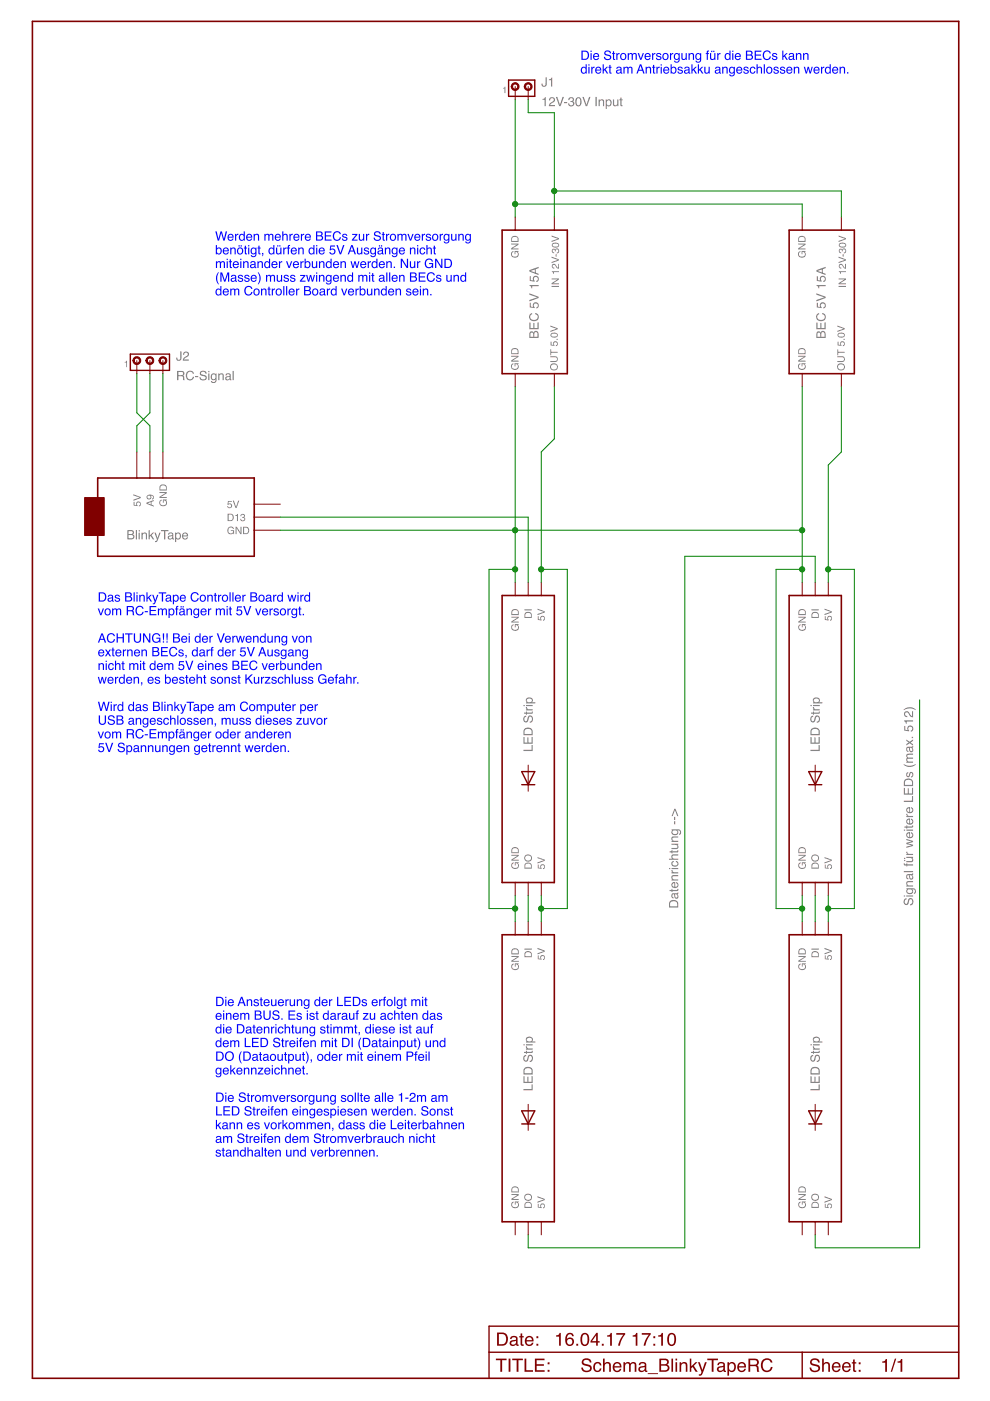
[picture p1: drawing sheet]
<?xml version="1.0" encoding="utf-8"?>
<!DOCTYPE eagle SYSTEM "eagle.dtd">
<eagle version="7.3.0">
<drawing>
<settings>
<setting alwaysvectorfont="no"/>
<setting verticaltext="up"/>
</settings>
<grid distance="0.1" unitdist="inch" unit="inch" style="lines" multiple="1" display="no" altdistance="0.01" altunitdist="inch" altunit="inch"/>
<schematic xreflabel="%F%N/%S.%C%R" xrefpart="/%S.%C%R">
<libraries>
<library name="con-amp">
<symbols>
<symbol name="MTA-1_2">
<wire x1="-1.27" y1="1.27" x2="-1.27" y2="-1.905" width="0.254" layer="94"/>
<wire x1="3.81" y1="-1.905" x2="-1.27" y2="-1.905" width="0.254" layer="94"/>
<wire x1="3.81" y1="-1.905" x2="3.81" y2="1.27" width="0.254" layer="94"/>
<wire x1="-1.27" y1="1.27" x2="3.81" y2="1.27" width="0.254" layer="94"/>
<circle x="0" y="0" radius="0.635" width="0.254" layer="94"/>
<circle x="2.54" y="0" radius="0.635" width="0.254" layer="94"/>
<text x="5.08" y="0" size="1.778" layer="95">&gt;NAME</text>
<text x="5.08" y="-3.81" size="1.778" layer="96">&gt;VALUE</text>
<text x="-2.54" y="-1.27" size="1.27" layer="95">1</text>
<pin name="1" x="0" y="-2.54" visible="off" length="short" direction="pas" rot="R90"/>
<pin name="2" x="2.54" y="-2.54" visible="off" length="short" direction="pas" rot="R90"/>
</symbol>
<symbol name="MTA-1_3">
<wire x1="-3.81" y1="1.27" x2="-3.81" y2="-1.905" width="0.254" layer="94"/>
<wire x1="3.81" y1="-1.905" x2="-3.81" y2="-1.905" width="0.254" layer="94"/>
<wire x1="3.81" y1="-1.905" x2="3.81" y2="1.27" width="0.254" layer="94"/>
<wire x1="-3.81" y1="1.27" x2="3.81" y2="1.27" width="0.254" layer="94"/>
<circle x="-2.54" y="0" radius="0.635" width="0.254" layer="94"/>
<circle x="0" y="0" radius="0.635" width="0.254" layer="94"/>
<circle x="2.54" y="0" radius="0.635" width="0.254" layer="94"/>
<text x="5.08" y="0" size="1.778" layer="95">&gt;NAME</text>
<text x="5.08" y="-3.81" size="1.778" layer="96">&gt;VALUE</text>
<text x="-5.08" y="-1.27" size="1.27" layer="95">1</text>
<pin name="1" x="-2.54" y="-2.54" visible="off" length="short" direction="pas" rot="R90"/>
<pin name="3" x="2.54" y="-2.54" visible="off" length="short" direction="pas" rot="R90"/>
<pin name="2" x="0" y="-2.54" visible="off" length="short" direction="pas" rot="R90"/>
</symbol>
</symbols>
<devicesets>
<deviceset name="350428-1" prefix="J">
<gates>
<gate name="G$1" symbol="MTA-1_2" x="0" y="0"/>
</gates>
<devices>
<device name="" package="350428-1">
<connects>
<connect gate="G$1" pin="1" pad="1"/>
<connect gate="G$1" pin="2" pad="2"/>
</connects>
<technologies>
<technology name=""/>
</technologies>
</device>
</devices>
</deviceset>
<deviceset name="350429-1" prefix="J">
<gates>
<gate name="G$1" symbol="MTA-1_3" x="0" y="0"/>
</gates>
<devices>
<device name="" package="350429-1">
<connects>
<connect gate="G$1" pin="1" pad="1"/>
<connect gate="G$1" pin="2" pad="2"/>
<connect gate="G$1" pin="3" pad="3"/>
</connects>
<technologies>
<technology name=""/>
</technologies>
</device>
</devices>
</deviceset>
</devicesets>
</library>
<library name="docu-dummy">
<symbols>
<symbol name="DIODE">
<wire x1="-1.27" y1="-1.27" x2="1.27" y2="0" width="0.254" layer="94"/>
<wire x1="1.27" y1="0" x2="-1.27" y2="1.27" width="0.254" layer="94"/>
<wire x1="1.27" y1="1.27" x2="1.27" y2="0" width="0.254" layer="94"/>
<wire x1="-1.27" y1="1.27" x2="-1.27" y2="-1.27" width="0.254" layer="94"/>
<wire x1="1.27" y1="0" x2="1.27" y2="-1.27" width="0.254" layer="94"/>
<wire x1="-2.54" y1="0" x2="2.54" y2="0" width="0.1524" layer="94"/>
</symbol>
</symbols>
<devicesets>
<deviceset name="DIODE" prefix="D">
<gates>
<gate name="G$1" symbol="DIODE" x="0" y="0"/>
</gates>
<devices>
<device name="">
<technologies>
<technology name=""/>
</technologies>
</device>
</devices>
</deviceset>
</devicesets>
</library>
<library name="frames">
<symbols>
<symbol name="DOCSMAL">
<wire x1="88.9" y1="0" x2="88.9" y2="5.08" width="0.254" layer="94"/>
<wire x1="88.9" y1="5.08" x2="149.86" y2="5.08" width="0.254" layer="94"/>
<wire x1="149.86" y1="5.08" x2="149.86" y2="0" width="0.254" layer="94"/>
<wire x1="149.86" y1="5.08" x2="180.34" y2="5.08" width="0.254" layer="94"/>
<wire x1="88.9" y1="5.08" x2="88.9" y2="10.16" width="0.254" layer="94"/>
<wire x1="88.9" y1="10.16" x2="180.34" y2="10.16" width="0.254" layer="94"/>
<text x="90.17" y="6.35" size="2.54" layer="94">Date:</text>
<text x="101.6" y="6.35" size="2.54" layer="94">&gt;LAST_DATE_TIME</text>
<text x="151.13" y="1.27" size="2.54" layer="94">Sheet:</text>
<text x="165.1" y="1.27" size="2.54" layer="94">&gt;SHEET</text>
<text x="90.17" y="1.27" size="2.54" layer="94">TITLE:</text>
<text x="106.68" y="1.27" size="2.54" layer="94">&gt;DRAWING_NAME</text>
<frame x1="0" y1="0" x2="180.34" y2="264.16" columns="4" rows="4" layer="94" border-left="no" border-top="no" border-right="no" border-bottom="no"/>
</symbol>
</symbols>
<devicesets>
<deviceset name="A4-SMALL-DOCFIELD" prefix="FRAME" uservalue="yes">
<gates>
<gate name="/1" symbol="DOCSMAL" x="0" y="0"/>
</gates>
<devices>
<device name="">
<technologies>
<technology name=""/>
</technologies>
</device>
</devices>
</deviceset>
</devicesets>
</library>
</libraries>
<attributes>
</attributes>
<variantdefs>
</variantdefs>
<classes>
<class number="0" name="default" width="0" drill="0">
</class>
</classes>
<parts>
<part name="J1" library="con-amp" deviceset="350428-1" device="" value="12V-30V Input"/>
<part name="J2" library="con-amp" deviceset="350429-1" device="" value="RC-Signal"/>
<part name="D2" library="docu-dummy" deviceset="DIODE" device=""/>
<part name="D1" library="docu-dummy" deviceset="DIODE" device=""/>
<part name="D3" library="docu-dummy" deviceset="DIODE" device=""/>
<part name="D4" library="docu-dummy" deviceset="DIODE" device=""/>
<part name="FRAME1" library="frames" deviceset="A4-SMALL-DOCFIELD" device=""/>
</parts>
<sheets>
<sheet>
<plain>
<wire x1="-30.48" y1="35.56" x2="-22.86" y2="35.56" width="0.3048" layer="94"/>
<wire x1="-22.86" y1="35.56" x2="-20.32" y2="35.56" width="0.3048" layer="94"/>
<wire x1="-20.32" y1="35.56" x2="-17.78" y2="35.56" width="0.3048" layer="94"/>
<wire x1="-17.78" y1="35.56" x2="0" y2="35.56" width="0.3048" layer="94"/>
<wire x1="0" y1="35.56" x2="0" y2="30.48" width="0.3048" layer="94"/>
<wire x1="0" y1="30.48" x2="0" y2="27.94" width="0.3048" layer="94"/>
<wire x1="0" y1="27.94" x2="0" y2="25.4" width="0.3048" layer="94"/>
<wire x1="0" y1="25.4" x2="0" y2="20.32" width="0.3048" layer="94"/>
<wire x1="0" y1="20.32" x2="-30.48" y2="20.32" width="0.3048" layer="94"/>
<wire x1="-30.48" y1="20.32" x2="-30.48" y2="35.56" width="0.3048" layer="94"/>
<rectangle x1="-33.02" y1="24.384" x2="-29.21" y2="31.75" layer="94"/>
<wire x1="0" y1="30.48" x2="5.08" y2="30.48" width="0.1524" layer="94"/>
<wire x1="0" y1="27.94" x2="5.08" y2="27.94" width="0.1524" layer="94"/>
<wire x1="0" y1="25.4" x2="5.08" y2="25.4" width="0.1524" layer="94"/>
<wire x1="-22.86" y1="35.56" x2="-22.86" y2="40.64" width="0.1524" layer="94"/>
<wire x1="-20.32" y1="35.56" x2="-20.32" y2="40.64" width="0.1524" layer="94"/>
<wire x1="-17.78" y1="35.56" x2="-17.78" y2="40.64" width="0.1524" layer="94"/>
<text x="-5.334" y="29.718" size="1.4224" layer="96">5V</text>
<text x="-5.334" y="27.178" size="1.4224" layer="96">D13</text>
<text x="-5.334" y="24.638" size="1.4224" layer="96">GND</text>
<text x="-17.018" y="29.972" size="1.4224" layer="96" rot="R90">GND</text>
<text x="-22.098" y="29.972" size="1.4224" layer="96" rot="R90">5V</text>
<text x="-19.558" y="29.972" size="1.4224" layer="96" rot="R90">A9</text>
<text x="-24.892" y="23.622" size="1.778" layer="95">BlinkyTape</text>
<wire x1="60.96" y1="83.82" x2="60.96" y2="55.88" width="0.3048" layer="94"/>
<wire x1="60.96" y1="55.88" x2="58.42" y2="55.88" width="0.3048" layer="94"/>
<wire x1="58.42" y1="55.88" x2="50.8" y2="55.88" width="0.3048" layer="94"/>
<wire x1="50.8" y1="55.88" x2="48.26" y2="55.88" width="0.3048" layer="94"/>
<wire x1="48.26" y1="55.88" x2="48.26" y2="83.82" width="0.3048" layer="94"/>
<wire x1="48.26" y1="83.82" x2="50.8" y2="83.82" width="0.3048" layer="94"/>
<wire x1="50.8" y1="83.82" x2="58.42" y2="83.82" width="0.3048" layer="94"/>
<wire x1="58.42" y1="83.82" x2="60.96" y2="83.82" width="0.3048" layer="94"/>
<wire x1="58.42" y1="83.82" x2="58.42" y2="86.36" width="0.1524" layer="94"/>
<wire x1="50.8" y1="83.82" x2="50.8" y2="86.36" width="0.1524" layer="94"/>
<wire x1="58.42" y1="55.88" x2="58.42" y2="53.34" width="0.1524" layer="94"/>
<wire x1="50.8" y1="55.88" x2="50.8" y2="53.34" width="0.1524" layer="94"/>
<text x="57.912" y="82.804" size="1.4224" layer="96" rot="R270">IN 12V-30V</text>
<text x="57.658" y="65.278" size="1.4224" layer="96" rot="R270">OUT 5.0V</text>
<text x="50.038" y="60.96" size="1.4224" layer="96" rot="R270">GND</text>
<text x="50.038" y="82.804" size="1.4224" layer="96" rot="R270">GND</text>
<text x="53.594" y="76.708" size="1.778" layer="96" rot="R270">BEC 5V 15A</text>
<wire x1="116.84" y1="83.82" x2="116.84" y2="55.88" width="0.3048" layer="94"/>
<wire x1="116.84" y1="55.88" x2="114.3" y2="55.88" width="0.3048" layer="94"/>
<wire x1="114.3" y1="55.88" x2="106.68" y2="55.88" width="0.3048" layer="94"/>
<wire x1="106.68" y1="55.88" x2="104.14" y2="55.88" width="0.3048" layer="94"/>
<wire x1="104.14" y1="55.88" x2="104.14" y2="83.82" width="0.3048" layer="94"/>
<wire x1="104.14" y1="83.82" x2="106.68" y2="83.82" width="0.3048" layer="94"/>
<wire x1="106.68" y1="83.82" x2="114.3" y2="83.82" width="0.3048" layer="94"/>
<wire x1="114.3" y1="83.82" x2="116.84" y2="83.82" width="0.3048" layer="94"/>
<wire x1="114.3" y1="83.82" x2="114.3" y2="86.36" width="0.1524" layer="94"/>
<wire x1="106.68" y1="83.82" x2="106.68" y2="86.36" width="0.1524" layer="94"/>
<wire x1="114.3" y1="55.88" x2="114.3" y2="53.34" width="0.1524" layer="94"/>
<wire x1="106.68" y1="55.88" x2="106.68" y2="53.34" width="0.1524" layer="94"/>
<text x="113.792" y="82.804" size="1.4224" layer="96" rot="R270">IN 12V-30V</text>
<text x="113.538" y="65.278" size="1.4224" layer="96" rot="R270">OUT 5.0V</text>
<text x="105.918" y="60.96" size="1.4224" layer="96" rot="R270">GND</text>
<text x="105.918" y="82.804" size="1.4224" layer="96" rot="R270">GND</text>
<text x="109.474" y="76.708" size="1.778" layer="96" rot="R270">BEC 5V 15A</text>
<text x="128.27" y="-47.752" size="1.778" layer="97" rot="R90">Signal für weitere LEDs (max. 512)</text>
<text x="-30.48" y="-17.78" size="1.778" layer="105">Das BlinkyTape Controller Board wird
vom RC-Empfänger mit 5V versorgt.

ACHTUNG!! Bei der Verwendung von
externen BECs, darf der 5V Ausgang
nicht mit dem 5V eines BEC verbunden
werden, es besteht sonst Kurzschluss Gefahr.

Wird das BlinkyTape am Computer per
USB angeschlossen, muss dieses zuvor
vom RC-Empfänger oder anderen 
5V Spannungen getrennt werden.</text>
<text x="-7.62" y="71.12" size="1.778" layer="105">Werden mehrere BECs zur Stromversorgung
benötigt, dürfen die 5V Ausgänge nicht
miteinander verbunden werden. Nur GND
(Masse) muss zwingend mit allen BECs und
dem Controller Board verbunden sein.</text>
<text x="63.5" y="114.3" size="1.778" layer="105">Die Stromversorgung für die BECs kann
direkt am Antriebsakku angeschlossen werden.</text>
<text x="-7.62" y="-96.52" size="1.778" layer="105">Die Ansteuerung der LEDs erfolgt mit
einem BUS. Es ist darauf zu achten das
die Datenrichtung stimmt, diese ist auf
dem LED Streifen mit DI (Datainput) und
DO (Dataoutput), oder mit einem Pfeil
gekennzeichnet.

Die Stromversorgung sollte alle 1-2m am
LED Streifen eingespiesen werden. Sonst
kann es vorkommen, dass die Leiterbahnen
am Streifen dem Stromverbrauch nicht
standhalten und verbrennen.</text>
<text x="82.55" y="-48.26" size="1.778" layer="97" rot="R90">Datenrichtung --&gt;</text>
<wire x1="48.26" y1="12.7" x2="50.8" y2="12.7" width="0.3048" layer="94"/>
<wire x1="50.8" y1="12.7" x2="53.34" y2="12.7" width="0.3048" layer="94"/>
<wire x1="53.34" y1="12.7" x2="55.88" y2="12.7" width="0.3048" layer="94"/>
<wire x1="55.88" y1="12.7" x2="58.42" y2="12.7" width="0.3048" layer="94"/>
<wire x1="58.42" y1="12.7" x2="58.42" y2="-43.18" width="0.3048" layer="94"/>
<wire x1="58.42" y1="-43.18" x2="55.88" y2="-43.18" width="0.3048" layer="94"/>
<wire x1="55.88" y1="-43.18" x2="53.34" y2="-43.18" width="0.3048" layer="94"/>
<wire x1="53.34" y1="-43.18" x2="50.8" y2="-43.18" width="0.3048" layer="94"/>
<wire x1="50.8" y1="-43.18" x2="48.26" y2="-43.18" width="0.3048" layer="94"/>
<wire x1="48.26" y1="-43.18" x2="48.26" y2="12.7" width="0.3048" layer="94"/>
<wire x1="50.8" y1="12.7" x2="50.8" y2="15.24" width="0.1524" layer="94"/>
<wire x1="53.34" y1="12.7" x2="53.34" y2="15.24" width="0.1524" layer="94"/>
<wire x1="55.88" y1="12.7" x2="55.88" y2="15.24" width="0.1524" layer="94"/>
<wire x1="50.8" y1="-43.18" x2="50.8" y2="-45.72" width="0.1524" layer="94"/>
<wire x1="53.34" y1="-43.18" x2="53.34" y2="-45.72" width="0.1524" layer="94"/>
<wire x1="55.88" y1="-43.18" x2="55.88" y2="-45.72" width="0.1524" layer="94"/>
<text x="50.8" y="10.16" size="1.4224" layer="96" rot="R90" align="center-right">GND</text>
<text x="50.8" y="-40.64" size="1.4224" layer="96" rot="R90" align="center-left">GND</text>
<text x="55.88" y="-40.64" size="1.4224" layer="96" rot="R90" align="center-left">5V</text>
<text x="55.88" y="10.16" size="1.4224" layer="96" rot="R90" align="center-right">5V</text>
<text x="53.34" y="10.16" size="1.4224" layer="96" rot="R90" align="center-right">DI</text>
<text x="53.34" y="-40.64" size="1.4224" layer="96" rot="R90" align="center-left">DO</text>
<text x="53.34" y="-17.78" size="1.778" layer="96" rot="R90" align="center-left">LED Strip</text>
<wire x1="104.14" y1="12.7" x2="106.68" y2="12.7" width="0.3048" layer="94"/>
<wire x1="106.68" y1="12.7" x2="109.22" y2="12.7" width="0.3048" layer="94"/>
<wire x1="109.22" y1="12.7" x2="111.76" y2="12.7" width="0.3048" layer="94"/>
<wire x1="111.76" y1="12.7" x2="114.3" y2="12.7" width="0.3048" layer="94"/>
<wire x1="114.3" y1="12.7" x2="114.3" y2="-43.18" width="0.3048" layer="94"/>
<wire x1="114.3" y1="-43.18" x2="111.76" y2="-43.18" width="0.3048" layer="94"/>
<wire x1="111.76" y1="-43.18" x2="109.22" y2="-43.18" width="0.3048" layer="94"/>
<wire x1="109.22" y1="-43.18" x2="106.68" y2="-43.18" width="0.3048" layer="94"/>
<wire x1="106.68" y1="-43.18" x2="104.14" y2="-43.18" width="0.3048" layer="94"/>
<wire x1="104.14" y1="-43.18" x2="104.14" y2="12.7" width="0.3048" layer="94"/>
<wire x1="106.68" y1="12.7" x2="106.68" y2="15.24" width="0.1524" layer="94"/>
<wire x1="109.22" y1="12.7" x2="109.22" y2="15.24" width="0.1524" layer="94"/>
<wire x1="111.76" y1="12.7" x2="111.76" y2="15.24" width="0.1524" layer="94"/>
<wire x1="106.68" y1="-43.18" x2="106.68" y2="-45.72" width="0.1524" layer="94"/>
<wire x1="109.22" y1="-43.18" x2="109.22" y2="-45.72" width="0.1524" layer="94"/>
<wire x1="111.76" y1="-43.18" x2="111.76" y2="-45.72" width="0.1524" layer="94"/>
<text x="106.68" y="10.16" size="1.4224" layer="96" rot="R90" align="center-right">GND</text>
<text x="106.68" y="-40.64" size="1.4224" layer="96" rot="R90" align="center-left">GND</text>
<text x="111.76" y="-40.64" size="1.4224" layer="96" rot="R90" align="center-left">5V</text>
<text x="111.76" y="10.16" size="1.4224" layer="96" rot="R90" align="center-right">5V</text>
<text x="109.22" y="10.16" size="1.4224" layer="96" rot="R90" align="center-right">DI</text>
<text x="109.22" y="-40.64" size="1.4224" layer="96" rot="R90" align="center-left">DO</text>
<text x="109.22" y="-17.78" size="1.778" layer="96" rot="R90" align="center-left">LED Strip</text>
<wire x1="48.26" y1="-53.34" x2="50.8" y2="-53.34" width="0.3048" layer="94"/>
<wire x1="50.8" y1="-53.34" x2="53.34" y2="-53.34" width="0.3048" layer="94"/>
<wire x1="53.34" y1="-53.34" x2="55.88" y2="-53.34" width="0.3048" layer="94"/>
<wire x1="55.88" y1="-53.34" x2="58.42" y2="-53.34" width="0.3048" layer="94"/>
<wire x1="58.42" y1="-53.34" x2="58.42" y2="-109.22" width="0.3048" layer="94"/>
<wire x1="58.42" y1="-109.22" x2="55.88" y2="-109.22" width="0.3048" layer="94"/>
<wire x1="55.88" y1="-109.22" x2="53.34" y2="-109.22" width="0.3048" layer="94"/>
<wire x1="53.34" y1="-109.22" x2="50.8" y2="-109.22" width="0.3048" layer="94"/>
<wire x1="50.8" y1="-109.22" x2="48.26" y2="-109.22" width="0.3048" layer="94"/>
<wire x1="48.26" y1="-109.22" x2="48.26" y2="-53.34" width="0.3048" layer="94"/>
<wire x1="50.8" y1="-53.34" x2="50.8" y2="-50.8" width="0.1524" layer="94"/>
<wire x1="53.34" y1="-53.34" x2="53.34" y2="-50.8" width="0.1524" layer="94"/>
<wire x1="55.88" y1="-53.34" x2="55.88" y2="-50.8" width="0.1524" layer="94"/>
<wire x1="50.8" y1="-109.22" x2="50.8" y2="-111.76" width="0.1524" layer="94"/>
<wire x1="53.34" y1="-109.22" x2="53.34" y2="-111.76" width="0.1524" layer="94"/>
<wire x1="55.88" y1="-109.22" x2="55.88" y2="-111.76" width="0.1524" layer="94"/>
<text x="50.8" y="-55.88" size="1.4224" layer="96" rot="R90" align="center-right">GND</text>
<text x="50.8" y="-106.68" size="1.4224" layer="96" rot="R90" align="center-left">GND</text>
<text x="55.88" y="-106.68" size="1.4224" layer="96" rot="R90" align="center-left">5V</text>
<text x="55.88" y="-55.88" size="1.4224" layer="96" rot="R90" align="center-right">5V</text>
<text x="53.34" y="-55.88" size="1.4224" layer="96" rot="R90" align="center-right">DI</text>
<text x="53.34" y="-106.68" size="1.4224" layer="96" rot="R90" align="center-left">DO</text>
<text x="53.34" y="-83.82" size="1.778" layer="96" rot="R90" align="center-left">LED Strip</text>
<wire x1="104.14" y1="-53.34" x2="106.68" y2="-53.34" width="0.3048" layer="94"/>
<wire x1="106.68" y1="-53.34" x2="109.22" y2="-53.34" width="0.3048" layer="94"/>
<wire x1="109.22" y1="-53.34" x2="111.76" y2="-53.34" width="0.3048" layer="94"/>
<wire x1="111.76" y1="-53.34" x2="114.3" y2="-53.34" width="0.3048" layer="94"/>
<wire x1="114.3" y1="-53.34" x2="114.3" y2="-109.22" width="0.3048" layer="94"/>
<wire x1="114.3" y1="-109.22" x2="111.76" y2="-109.22" width="0.3048" layer="94"/>
<wire x1="111.76" y1="-109.22" x2="109.22" y2="-109.22" width="0.3048" layer="94"/>
<wire x1="109.22" y1="-109.22" x2="106.68" y2="-109.22" width="0.3048" layer="94"/>
<wire x1="106.68" y1="-109.22" x2="104.14" y2="-109.22" width="0.3048" layer="94"/>
<wire x1="104.14" y1="-109.22" x2="104.14" y2="-53.34" width="0.3048" layer="94"/>
<wire x1="106.68" y1="-53.34" x2="106.68" y2="-50.8" width="0.1524" layer="94"/>
<wire x1="109.22" y1="-53.34" x2="109.22" y2="-50.8" width="0.1524" layer="94"/>
<wire x1="111.76" y1="-53.34" x2="111.76" y2="-50.8" width="0.1524" layer="94"/>
<wire x1="106.68" y1="-109.22" x2="106.68" y2="-111.76" width="0.1524" layer="94"/>
<wire x1="109.22" y1="-109.22" x2="109.22" y2="-111.76" width="0.1524" layer="94"/>
<wire x1="111.76" y1="-109.22" x2="111.76" y2="-111.76" width="0.1524" layer="94"/>
<text x="106.68" y="-55.88" size="1.4224" layer="96" rot="R90" align="center-right">GND</text>
<text x="106.68" y="-106.68" size="1.4224" layer="96" rot="R90" align="center-left">GND</text>
<text x="111.76" y="-106.68" size="1.4224" layer="96" rot="R90" align="center-left">5V</text>
<text x="111.76" y="-55.88" size="1.4224" layer="96" rot="R90" align="center-right">5V</text>
<text x="109.22" y="-55.88" size="1.4224" layer="96" rot="R90" align="center-right">DI</text>
<text x="109.22" y="-106.68" size="1.4224" layer="96" rot="R90" align="center-left">DO</text>
<text x="109.22" y="-83.82" size="1.778" layer="96" rot="R90" align="center-left">LED Strip</text>
</plain>
<instances>
<instance part="J1" gate="G$1" x="50.8" y="111.76"/>
<instance part="J2" gate="G$1" x="-20.32" y="58.42"/>
<instance part="D2" gate="G$1" x="53.34" y="-22.86" rot="R270"/>
<instance part="D1" gate="G$1" x="109.22" y="-22.86" rot="R270"/>
<instance part="D3" gate="G$1" x="53.34" y="-88.9" rot="R270"/>
<instance part="D4" gate="G$1" x="109.22" y="-88.9" rot="R270"/>
<instance part="FRAME1" gate="/1" x="-43.18" y="-139.7"/>
</instances>
<busses>
</busses>
<nets>
<net name="N$6" class="0">
<segment>
<wire x1="-22.86" y1="40.64" x2="-22.86" y2="45.72" width="0.1524" layer="91"/>
<wire x1="-22.86" y1="45.72" x2="-20.32" y2="48.26" width="0.1524" layer="91"/>
<pinref part="J2" gate="G$1" pin="2"/>
<wire x1="-20.32" y1="48.26" x2="-20.32" y2="55.88" width="0.1524" layer="91"/>
</segment>
</net>
<net name="N$7" class="0">
<segment>
<wire x1="-20.32" y1="40.64" x2="-20.32" y2="45.72" width="0.1524" layer="91"/>
<wire x1="-20.32" y1="45.72" x2="-22.86" y2="48.26" width="0.1524" layer="91"/>
<pinref part="J2" gate="G$1" pin="1"/>
<wire x1="-22.86" y1="48.26" x2="-22.86" y2="55.88" width="0.1524" layer="91"/>
</segment>
</net>
<net name="N$8" class="0">
<segment>
<pinref part="J2" gate="G$1" pin="3"/>
<wire x1="-17.78" y1="55.88" x2="-17.78" y2="40.64" width="0.1524" layer="91"/>
</segment>
</net>
<net name="N$4" class="0">
<segment>
<pinref part="J1" gate="G$1" pin="1"/>
<wire x1="50.8" y1="86.36" x2="50.8" y2="88.9" width="0.1524" layer="91"/>
<wire x1="50.8" y1="88.9" x2="50.8" y2="109.22" width="0.1524" layer="91"/>
<wire x1="106.68" y1="86.36" x2="106.68" y2="88.9" width="0.1524" layer="91"/>
<wire x1="106.68" y1="88.9" x2="50.8" y2="88.9" width="0.1524" layer="91"/>
<junction x="50.8" y="88.9"/>
</segment>
</net>
<net name="N$9" class="0">
<segment>
<wire x1="58.42" y1="86.36" x2="58.42" y2="91.44" width="0.1524" layer="91"/>
<pinref part="J1" gate="G$1" pin="2"/>
<wire x1="58.42" y1="91.44" x2="58.42" y2="106.68" width="0.1524" layer="91"/>
<wire x1="58.42" y1="106.68" x2="53.34" y2="106.68" width="0.1524" layer="91"/>
<wire x1="53.34" y1="106.68" x2="53.34" y2="109.22" width="0.1524" layer="91"/>
<wire x1="114.3" y1="86.36" x2="114.3" y2="91.44" width="0.1524" layer="91"/>
<wire x1="114.3" y1="91.44" x2="58.42" y2="91.44" width="0.1524" layer="91"/>
<junction x="58.42" y="91.44"/>
</segment>
</net>
<net name="N$1" class="0">
<segment>
<wire x1="50.8" y1="53.34" x2="50.8" y2="25.4" width="0.1524" layer="91"/>
<wire x1="50.8" y1="25.4" x2="50.8" y2="17.78" width="0.1524" layer="91"/>
<wire x1="50.8" y1="17.78" x2="50.8" y2="15.24" width="0.1524" layer="91"/>
<wire x1="5.08" y1="25.4" x2="50.8" y2="25.4" width="0.1524" layer="91"/>
<wire x1="106.68" y1="53.34" x2="106.68" y2="25.4" width="0.1524" layer="91"/>
<wire x1="106.68" y1="25.4" x2="106.68" y2="17.78" width="0.1524" layer="91"/>
<wire x1="106.68" y1="17.78" x2="106.68" y2="15.24" width="0.1524" layer="91"/>
<wire x1="50.8" y1="25.4" x2="106.68" y2="25.4" width="0.1524" layer="91"/>
<junction x="50.8" y="25.4"/>
<junction x="106.68" y="25.4"/>
<wire x1="50.8" y1="17.78" x2="45.72" y2="17.78" width="0.1524" layer="91"/>
<wire x1="45.72" y1="17.78" x2="45.72" y2="-48.26" width="0.1524" layer="91"/>
<wire x1="45.72" y1="-48.26" x2="50.8" y2="-48.26" width="0.1524" layer="91"/>
<wire x1="50.8" y1="-48.26" x2="50.8" y2="-45.72" width="0.1524" layer="91"/>
<junction x="50.8" y="17.78"/>
<wire x1="106.68" y1="17.78" x2="101.6" y2="17.78" width="0.1524" layer="91"/>
<wire x1="101.6" y1="17.78" x2="101.6" y2="-48.26" width="0.1524" layer="91"/>
<wire x1="101.6" y1="-48.26" x2="106.68" y2="-48.26" width="0.1524" layer="91"/>
<wire x1="106.68" y1="-48.26" x2="106.68" y2="-45.72" width="0.1524" layer="91"/>
<junction x="106.68" y="17.78"/>
<wire x1="50.8" y1="-48.26" x2="50.8" y2="-50.8" width="0.1524" layer="91"/>
<junction x="50.8" y="-48.26"/>
<wire x1="106.68" y1="-48.26" x2="106.68" y2="-50.8" width="0.1524" layer="91"/>
<junction x="106.68" y="-48.26"/>
</segment>
</net>
<net name="N$3" class="0">
<segment>
<wire x1="114.3" y1="53.34" x2="114.3" y2="40.64" width="0.1524" layer="91"/>
<wire x1="114.3" y1="40.64" x2="111.76" y2="38.1" width="0.1524" layer="91"/>
<wire x1="111.76" y1="38.1" x2="111.76" y2="17.78" width="0.1524" layer="91"/>
<wire x1="111.76" y1="17.78" x2="111.76" y2="15.24" width="0.1524" layer="91"/>
<wire x1="111.76" y1="17.78" x2="116.84" y2="17.78" width="0.1524" layer="91"/>
<wire x1="116.84" y1="17.78" x2="116.84" y2="-48.26" width="0.1524" layer="91"/>
<wire x1="116.84" y1="-48.26" x2="111.76" y2="-48.26" width="0.1524" layer="91"/>
<wire x1="111.76" y1="-48.26" x2="111.76" y2="-45.72" width="0.1524" layer="91"/>
<junction x="111.76" y="17.78"/>
<wire x1="111.76" y1="-48.26" x2="111.76" y2="-50.8" width="0.1524" layer="91"/>
<junction x="111.76" y="-48.26"/>
</segment>
</net>
<net name="N$5" class="0">
<segment>
<wire x1="58.42" y1="53.34" x2="58.42" y2="43.18" width="0.1524" layer="91"/>
<wire x1="58.42" y1="43.18" x2="55.88" y2="40.64" width="0.1524" layer="91"/>
<wire x1="55.88" y1="40.64" x2="55.88" y2="17.78" width="0.1524" layer="91"/>
<wire x1="55.88" y1="17.78" x2="55.88" y2="15.24" width="0.1524" layer="91"/>
<wire x1="55.88" y1="17.78" x2="60.96" y2="17.78" width="0.1524" layer="91"/>
<wire x1="60.96" y1="17.78" x2="60.96" y2="-48.26" width="0.1524" layer="91"/>
<wire x1="60.96" y1="-48.26" x2="55.88" y2="-48.26" width="0.1524" layer="91"/>
<junction x="55.88" y="17.78"/>
<wire x1="55.88" y1="-48.26" x2="55.88" y2="-45.72" width="0.1524" layer="91"/>
<wire x1="55.88" y1="-48.26" x2="55.88" y2="-50.8" width="0.1524" layer="91"/>
<junction x="55.88" y="-48.26"/>
</segment>
</net>
<net name="N$10" class="0">
<segment>
<wire x1="5.08" y1="27.94" x2="53.34" y2="27.94" width="0.1524" layer="91"/>
<wire x1="53.34" y1="27.94" x2="53.34" y2="15.24" width="0.1524" layer="91"/>
</segment>
</net>
<net name="N$11" class="0">
<segment>
<wire x1="83.82" y1="-114.3" x2="83.82" y2="20.32" width="0.1524" layer="91"/>
<wire x1="83.82" y1="20.32" x2="109.22" y2="20.32" width="0.1524" layer="91"/>
<wire x1="109.22" y1="20.32" x2="109.22" y2="15.24" width="0.1524" layer="91"/>
<wire x1="53.34" y1="-111.76" x2="53.34" y2="-114.3" width="0.1524" layer="91"/>
<wire x1="53.34" y1="-114.3" x2="83.82" y2="-114.3" width="0.1524" layer="91"/>
</segment>
</net>
<net name="N$12" class="0">
<segment>
<wire x1="109.22" y1="-111.76" x2="109.22" y2="-114.3" width="0.1524" layer="91"/>
<wire x1="109.22" y1="-114.3" x2="129.54" y2="-114.3" width="0.1524" layer="91"/>
<wire x1="129.54" y1="-114.3" x2="129.54" y2="-7.62" width="0.1524" layer="91"/>
</segment>
</net>
<net name="N$2" class="0">
<segment>
<wire x1="53.34" y1="-45.72" x2="53.34" y2="-50.8" width="0.1524" layer="91"/>
</segment>
</net>
<net name="N$13" class="0">
<segment>
<wire x1="109.22" y1="-45.72" x2="109.22" y2="-50.8" width="0.1524" layer="91"/>
</segment>
</net>
</nets>
</sheet>
</sheets>
</schematic>
</drawing>
<compatibility>
<note version="6.3" minversion="6.2.2" severity="warning">
Since Version 6.2.2 text objects can contain more than one line,
which will not be processed correctly with this version.
</note>
</compatibility>
</eagle>
